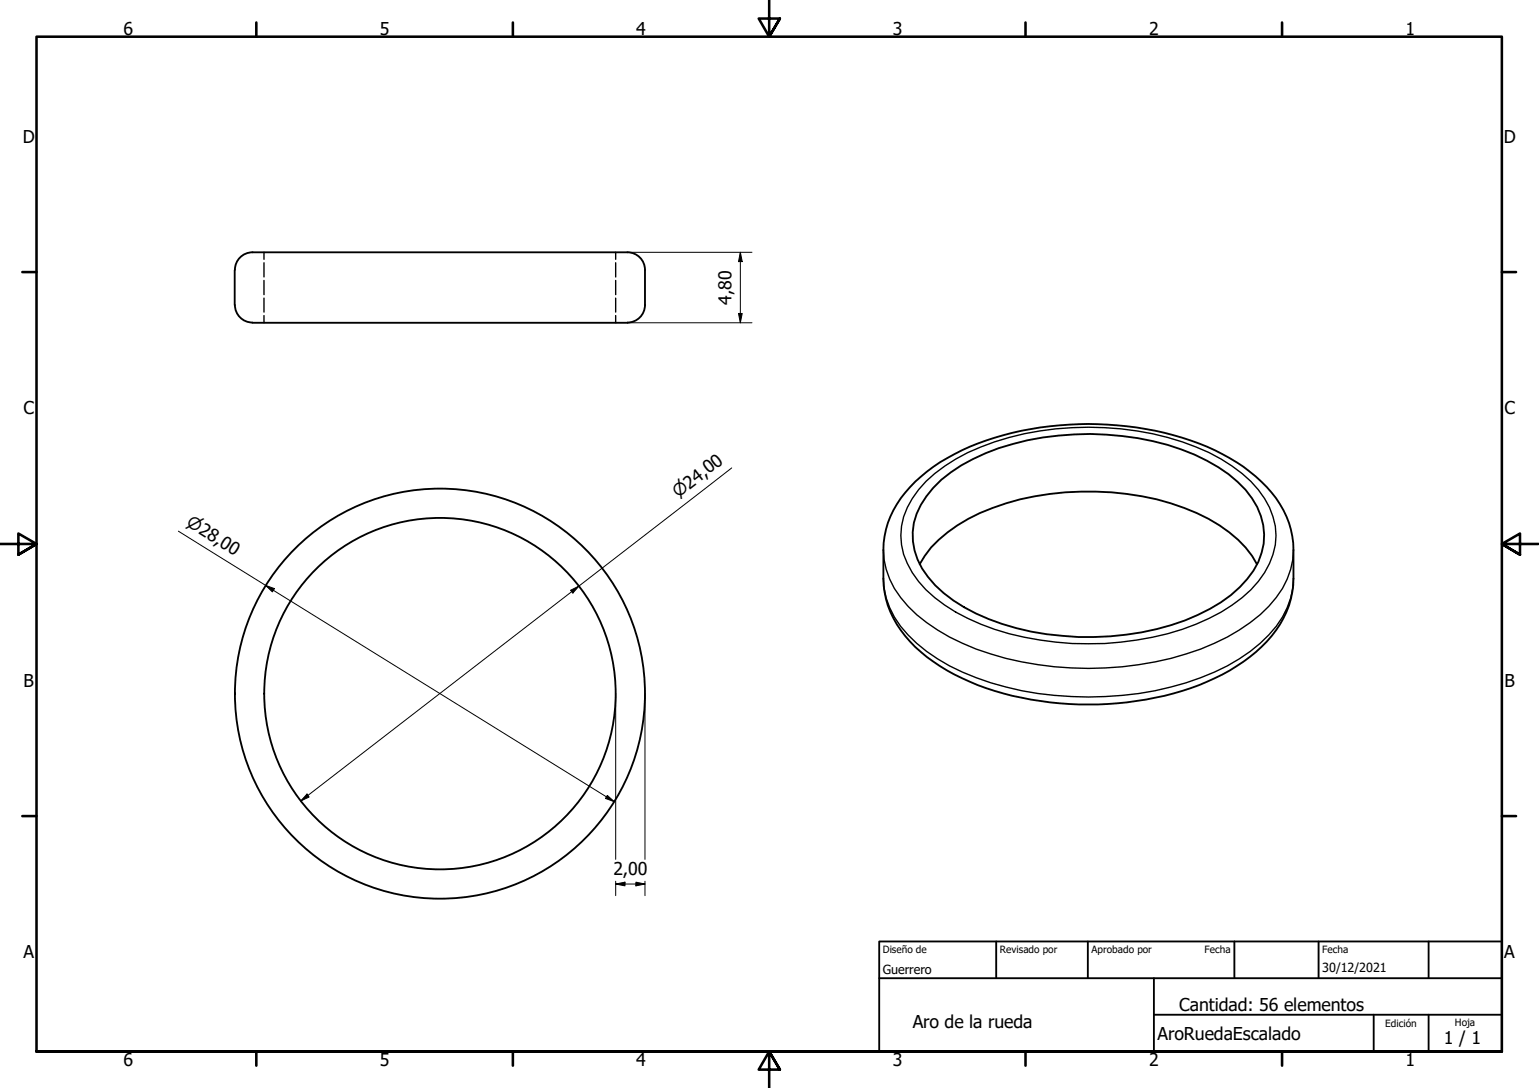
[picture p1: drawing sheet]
<svg xmlns="http://www.w3.org/2000/svg" width="420mm" height="297mm" viewBox="0 0 420 297" stroke-linecap="round" stroke-linejoin="round" font-family="sans-serif">
<!-- layer: Oculto (ISO) -->
<path d="M72.1 68.9v1.9M72.1 71.7v3.9M72.1 76.6v3.8M168.1 68.9v1.9M168.1 71.7v3.9M168.1 76.6v3.8M72.1 81.4v3.8M72.1 86.2v1.9M168.1 81.4v3.8M168.1 86.2v1.9" fill="none" stroke="#000" stroke-width=".38"/>
<!-- layer: Visible (ISO) -->
<g fill="none" stroke="#000" stroke-width=".51">
<path d="M64.1 73.7v9.6M68.9 68.9h102.4a4.8 4.8 0 0 1 4.8 4.8M68.9 68.9a4.8 4.8 0 0 0-4.8 4.8M176.1 73.7v9.6a4.8 4.8 0 0 1-4.8 4.8M64.1 83.3a4.8 4.8 0 0 0 4.8 4.8M68.9 88.1h102.4M249.9 131.5a57.8 57.8 0 0 1 26.5-13.3 87.9 87.9 0 0 1 55.3 4.7 42.9 42.9 0 0 1 17.7 14.8 23.1 23.1 0 0 1 3.7 12.5 40.9 40.9 0 0 1-.7 13.3 31.6 31.6 0 0 1-14.8 18.3 72.1 72.1 0 0 1-32.5 10.2 87 87 0 0 1-40.4-5.9 42.3 42.3 0 0 1-19.8-15.6 23.6 23.6 0 0 1-3.7-12.5 41 41 0 0 1 .7-13.4 28.1 28.1 0 0 1 8-13.1zM254.8 133.2a44.5 44.5 0 0 1 21.7-12 78.4 78.4 0 0 1 49.6 2.9 35.9 35.9 0 0 1 15.7 12 17.4 17.4 0 0 1-1.3 22 40 40 0 0 1-17 11.3 77 77 0 0 1-57.1-1.9 34 34 0 0 1-14.7-12.3 17 17 0 0 1 1.2-19.7zM251.1 154a31.6 31.6 0 0 1 13.3-12.3 73.8 73.8 0 0 1 43.3-6.8 58.7 58.7 0 0 1 27.9 10.4 25.8 25.8 0 0 1 7.6 8.7"/>
<circle cx="120.1" cy="189.4" r="48"/>
<circle cx="120.1" cy="189.4" r="56"/>
</g>
<!-- layer: Visible fina (ISO) -->
<path d="M252.8 131.4a50.1 50.1 0 0 1 22.7-12 82.9 82.9 0 0 1 54.6 4.2 36.4 36.4 0 0 1 15.1 12.5 17.9 17.9 0 0 1 0 20.2 35.7 35.7 0 0 1-15.1 12.5 78.7 78.7 0 0 1-37.4 6.9 72.1 72.1 0 0 1-31.8-8.6 29.8 29.8 0 0 1-14.2-15.7 18.5 18.5 0 0 1 4.1-17.7zM241.2 158a22.5 22.5 0 0 0 6.7 15.3 51 51 0 0 0 22.6 13.1 92.5 92.5 0 0 0 57.3-1.4 47.1 47.1 0 0 0 20.6-14 22.1 22.1 0 0 0 4.7-13M241.2 150.2a22.5 22.5 0 0 0 6.7 15.3 51.9 51.9 0 0 0 22.6 13 91.9 91.9 0 0 0 57.3-1.3 50.8 50.8 0 0 0 18.6-11.7 22.5 22.5 0 0 0 6.7-15.3" fill="none" stroke="#000" stroke-width=".38"/>
<!-- layer: Borde (ISO) -->
<g fill="none" stroke="#000" stroke-width=".7">
<path d="M70 6.1v3.9M140 6.1v3.9M210 0v10l-2.9-4.9h5.8l-2.9 4.9 2.9-4.9M280 6.1v3.9M350 6.1v3.9M6.1 74.3h3.9M410 74.3h3.9M0 148.5h10l-5-2.8v5.7l5-2.9-5 2.9M420 148.5h-10l5-2.8v5.7l-5-2.9 5 2.9M6.1 222.8h3.9M410 222.8h3.9M10 287.1v-277.1h400v277.1h-400h400"/>
<path d="M70 287.1v3.8M140 287.1v3.8M212.9 292l-2.9-4.9 2.9 4.9h-5.8l2.9-4.9v9.9M280 287.1v3.8M350 287.1v3.8"/>
</g>
<path d="M240 257h170v30.1h-170zM272 257v10.1M297 257v10.1M337 257v10.1M360 257v10.1M390 257v10.1M240 267.1h170M315 277h95M315 267.1v20M375 277v10.1M390 277v10.1" fill="none" stroke="#000" stroke-width=".51"/>
<!-- layer: Cota (ISO) -->
<g fill="none" stroke="#000" stroke-width=".27">
<path d="M171.3 68.9h34M202.1 68.9l.5 2.5h-1zM202.1 68.9v19.2M171.3 88.1h34M201.6 85.6h1l-.5 2.5zM199.8 127.7l-117.7 91M48.7 145l119 73.9M72.5 159.8l2.4 .9-.5 .9zM155.8 161.1l2.3-1.1-1.7 1.9zM168.1 189.3v45.3M176.1 189.3v45.3M83.8 216.8l.6 .8-2.3 1.1z"/>
<path d="M165.8 217.2l1.9 1.7-2.4-.9zM168.1 241.3l2.5-.5v1.1zM168.1 241.3h8M168.1 240.6v3.9M173.6 240.8l2.5 .5-2.5 .6zM176.1 240.6v3.9"/>
</g>
<g fill="#000">
<path d="M202.1 68.9l.5 2.5h-1z" fill-rule="evenodd"/>
<path d="M201.6 85.6h1l-.5 2.5z" fill-rule="evenodd"/>
<path d="M72.5 159.8l2.4 .9-.5 .9z" fill-rule="evenodd"/>
<path d="M155.8 161.1l2.3-1.1-1.7 1.9z" fill-rule="evenodd"/>
<path d="M83.8 216.8l.6 .8-2.3 1.1z" fill-rule="evenodd"/>
<path d="M165.8 217.2l1.9 1.7-2.4-.9z" fill-rule="evenodd"/>
<path d="M168.1 241.3l2.5-.5v1.1z" fill-rule="evenodd"/>
<path d="M173.6 240.8l2.5 .5-2.5 .6z" fill-rule="evenodd"/>
</g>
<g font-size="4.8">
<text x="33.7" y="9.6">6</text>
<text x="103.7" y="9.6">5</text>
<text x="173.7" y="9.6">4</text>
<text x="243.7" y="9.6">3</text>
<text x="313.7" y="9.6">2</text>
<text x="383.7" y="9.6">1</text>
<text x="6.2" y="38.9">D</text>
<text x="410.5" y="38.9">D</text>
<text x="199.7" y="83.2" transform="rotate(-90 199.7 83.2)">4,80</text>
<text x="6.4" y="113.1">C</text>
<text x="410.7" y="113.1">C</text>
<text x="6.4" y="187.4">B</text>
<text x="410.7" y="187.4">B</text>
<text x="167.4" y="238.9">2,00</text>
<text x="6.4" y="261.7">A</text>
<text x="410.7" y="261.7">A</text>
<text x="249.2" y="280.6">Aro de la rueda</text>
<text x="321.9" y="276.1">Cantidad: 56 elementos</text>
<text x="316" y="283.8">AroRuedaEscalado</text>
<text x="394.2" y="285">1 / 1</text>
<text x="33.7" y="290.9">6</text>
<text x="103.7" y="290.9">5</text>
<text x="173.7" y="290.9">4</text>
<text x="243.7" y="290.9">3</text>
<text x="313.7" y="290.9">2</text>
<text x="383.7" y="290.9">1</text>
</g>
<g font-size="4.6">
<text x="185.2" y="136.1" transform="rotate(-38 185.2 136.1)">⌀24,00</text>
<text x="50.6" y="143.4" transform="rotate(32 50.6 143.4)">⌀28,00</text>
</g>
<g font-size="3.4">
<text x="241" y="266">Guerrero</text>
<text x="361" y="265.5">30/12/2021</text>
</g>
<g font-size="2.7">
<text x="241" y="260.2">Diseño de</text>
<text x="273" y="260.1">Revisado por</text>
<text x="298" y="260.1">Aprobado por</text>
<text x="328.9" y="260.1">Fecha</text>
<text x="361" y="260.1">Fecha</text>
<text x="378.2" y="280.3">Edición</text>
<text x="397.2" y="280">Hoja</text>
</g>
</svg>
